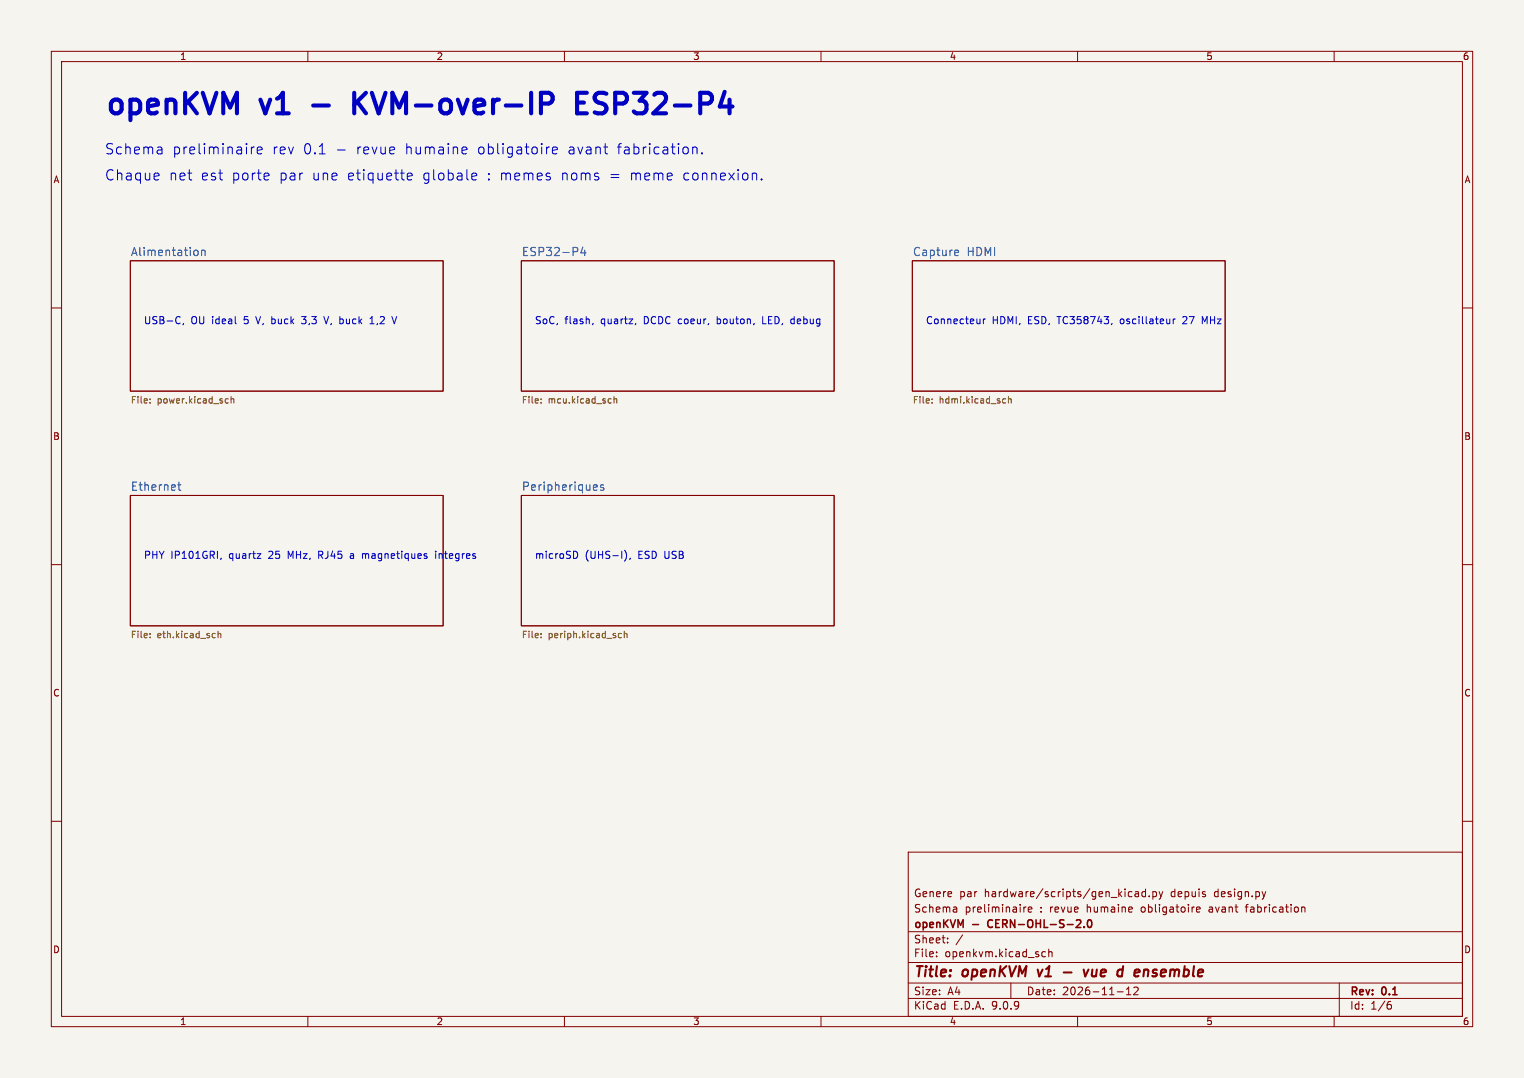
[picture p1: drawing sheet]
<svg xmlns="http://www.w3.org/2000/svg" width="297mm" height="210mm" viewBox="0 0 297 210" stroke-linecap="round" stroke-linejoin="round" font-family="sans-serif">
<path d="M0 0h297v210h-297z" fill="#f5f4ef" stroke="#f5f4ef" stroke-width=".19"/>
<g fill="none" stroke="#840000" stroke-width=".19">
<path d="M10 10h277v190h-277zM12 12h273v186h-273zM60 10v2M110 10v2M160 10v2M210 10v2M260 10v2M25.4 50.8h61v25.4h-61zM101.6 50.8h61v25.4h-61zM177.8 50.8h61v25.4h-61zM10 60h2M285 60h2"/>
<path d="M25.4 96.5h61v25.4h-61zM101.6 96.5h61v25.4h-61zM10 110h2M285 110h2M10 160h2M177 166h108v32h-108zM186.2 176.7l.3 .2v.8M186.5 177.6l-.2 .1M186.5 177.1h-.2M199.5 176.7v1M200 176.7l-.3 .1-.2 .2M200.4 177.2l.7-.1-.1-.3-.4-.1-.2 .2 .1 .7h.5"/>
<path d="M221.2 173.8h.6l.1 .9M221.9 174.1h-.5a.29 .29 0 0 0-.2 .3 .29 .29 0 0 0 .2 .3l.5-.1M223.2 173.8l-.4-.1-.3 .3 .2 .6h.5M223.2 173.2v1.5M224 174.6v.1M224.7 173.8l.4-.1 .3 .3-.2 .6h-.5M224.7 173.7v1.5M225.9 173.7l.3 1M226.2 174.7l-.3 .5M226.6 173.7l-.4 1M233.2 177.2l.7-.1-.1-.3-.4-.1-.2 .2v.7h.6M242.7 176.7h.5"/>
<path d="M246.7 173.7l-.4 1M253.7 176.8h.5l.1 .9M285 160h2M60 198v2M110 198v2M160 198v2M177 194.5h108M177 191.5h108M177 187.5h108M177 181.5h108M182.5 186.3v.1M182.5 185.5v.1"/>
<path d="M184.7 183.6v.1M184.7 182.8v.1M187.6 182.1l-1.3 2M197 191.5v3M203.7 185.5l-.4-.1-.3 .3 .2 .6h.5M204.4 185.5l.2-.1 .4 .1v.9M204.4 184.9v1.5M210 198v2M217.7 193.2h1.2M219.5 193.8h.9M219.5 192.7l.5-.4v1.5M221 192.4l.5-.1 .2 .1 .1 .3-.9 1.1h.9"/>
<path d="M260 198v2M261 191.5v6.5M270.6 195.7h.4l.2 .3-.1 .5-.5 .1M271 195.1l-.4 .1"/>
</g>
<path d="M202.2 188.9l.3 1.3M207.3 189.4h1.5M211.2 188.9l.3 1.3 .6-1.3M212.9 188.9l-.1 1v.2l.5 .1M218.9 188.2l-.3 2" fill="none" stroke="#840000" stroke-width=".4"/>
<path d="M192.6 179.4l-.1 .4 .1 .7M210.6 179.3v.5M212.1 179.3l.2-.1a.8 .8 0 0 1 .5 .7 .8 .8 0 0 1-.5 .8l-.2-.2-.2-.4zM209.7 180.7h.9M211.3 180.5v.2" fill="none" stroke="#840000" stroke-width=".3"/>
<path d="M38.1 48.7l.4 .1 .1 .2-.1 .6-.4 .2M39.3 48.9l.2-.2 .4 .1 .1 1M39.3 48.7v1.1M113.6 48.1l-.4 1.2h1M114 48.7v1.1M186.3 48.7l.4 .1 .1 .3-.7 .2M186.7 49.7l-.4 .1M34.6 94.4h.7M34.9 93.9v1.4l.4 .2M115.9 94.4l.4 .1 .1 .3-.8 .2M116.3 95.4l-.4 .1M117.6 94.5l-.4-.1-.2 .3 .1 .2 .5 .2v.3h-.6" fill="none" stroke="#006464" stroke-width=".19"/>
<g fill="none" stroke="#725600" stroke-width=".19">
<path d="M29.2 78.4v.1M29.2 77.7v.2M44.1 77.7h.4M44.5 78.5h-.4M45 77.8l.2-.1h.3l.1 .8M45 77.3v1.2M105.4 78.4v.1M105.4 77.7v.2M119 77.7h.1M119.1 78.5h-.1M119.7 77.3v1.2M119.7 77.8l.1-.1h.3l.1 .8"/>
<path d="M181.6 78.4v.1M181.6 77.7v.2M195.6 77.7h.4M196 78.5h-.4M196.5 77.8l.2-.1h.3l.1 .8M196.5 77.3v1.2M29.2 123.5v.1M29.2 124.1v.1M41.8 123.4l.1 .1M41.9 124.2h-.1M42.5 123.5l.2-.1 .3 .1v.7M42.5 123v1.2"/>
<path d="M105.4 123.5v.1M105.4 124.1v.1M120.6 124.1l.2 .1h.3M121.1 123.5l-.3-.1-.2 .1M121.7 123.5l.1-.1 .3 .1 .1 .7M121.7 123v1.2"/>
</g>
<g fill="none" stroke="#0000c2" stroke-width=".19">
<path d="M30.9 33.8l.1 .4-1 .2M31.3 28.6l.3 .3v1.1M31.6 29.9l-.2 .1M31.6 29.1l-.2 .1M49 28.6v1.4M49.6 28.6l-.4 .1-.2 .3M50.1 29.3l1-.2-.1-.4-.6-.1-.3 .3 .1 1h.8M52.3 33.8l.1 .4-.9 .2M62.2 30h1.2M65.8 29.2h1.5M79.4 34.4l.9-.2-.1-.4-.5-.1-.3 .3 .1 1h.7M90.3 28.6l.6 .1 .1 .4-1 .2"/>
<path d="M90.9 29.9l-.6 .1M92.2 33.7l.6 .1 .1 .4-1 .2M92.8 35l-.6 .1M106.9 28.6h.2M107.7 29.3l.9-.2-.1-.4-.6-.1-.2 .3 .1 1h.7M135 28.8a.5 .5 0 0 1 .8 .1v1.1M135 28.6v1.4M136.8 29.8v.2M148.4 34.9v.2M35 61.7l.1 .1M35.1 62.9l-.1 .1M35.8 63l-.2 .3"/>
<path d="M45.9 63l.1 .1M58.8 61.7h.8M58.8 62.9l.2 .2M63.1 61.7l.5 1.4M72.1 63.1h.8M72.1 62.1l.4-.4v1.4M76.4 61.7l.4 1.4 .5-1.4M115.6 63l-.2 .3M123.9 63l-.1 .3M148.6 61.7v1.4h.7M154.1 62.8l.3 .3M154.4 62.1l-.3 .3"/>
<path d="M191.6 62.1v1M192 62.1l-.4 .3M216.7 63l-.1 .3M228.6 62.1v1M229 62.1l-.4 .3M234.8 62.7l-.5-1v1.4M43.1 108.7l-.1 .3M50.1 107.9h.7l-.7 .9h.7M68.4 108.3l-.2 .2 .2 .3M68.4 107.9h-.1M71 107.9l-.4 .1M83.2 108.4v.3"/>
<path d="M84.9 107.4v.1M84.9 107.9v.9M112.1 107.4a.75 .75 0 0 1 .5 .7 .75 .75 0 0 1-.5 .7M121.7 107.2a1.61 1.61 0 0 1 0 2.1M122.8 108.7l-.1 .3"/>
</g>
<path d="M69 18.1v4M69.6 19.8l1.7 2.3M71.3 18.1l-2.3 2.3M106.9 18.1a1.09 1.09 0 0 1 .8 1 1.09 1.09 0 0 1-.8 1.1M112.5 20h1.3M114.4 18.1h-1.9v4h1.9" fill="none" stroke="#0000c2" stroke-width=".8"/>
<g font-size="5.6" fill="#0000c2">
<text x="20.3" y="22.6">openKVM</text>
<text x="51.3" y="22.6">v1</text>
<text x="62.8" y="22.6">-</text>
<text x="72.4" y="22.6">KVM-over-IP</text>
<text x="117.4" y="22.6">ESP32-P4</text>
</g>
<g font-size="2.8" fill="#0000c2">
<text x="20.3" y="35.3">Chaque</text>
<text x="20.3" y="30.2">Schema</text>
<text x="32.9" y="35.3">net</text>
<text x="33.5" y="30.2">preliminaire</text>
<text x="39.1" y="35.3">est</text>
<text x="45.2" y="35.3">porte</text>
<text x="53" y="30.2">rev</text>
<text x="54.5" y="35.3">par</text>
<text x="59.1" y="30.2">0.1</text>
<text x="60.9" y="35.3">une</text>
<text x="67.8" y="35.3">etiquette</text>
<text x="69.5" y="30.2">revue</text>
<text x="79" y="30.2">humaine</text>
<text x="82.5" y="35.3">globale</text>
<text x="93.2" y="30.2">obligatoire</text>
<text x="95.2" y="35.3">: memes</text>
<text x="109.7" y="35.3">noms</text>
<text x="110.9" y="30.2">avant</text>
<text x="119.1" y="35.3">=</text>
<text x="120.5" y="30.2">fabrication.</text>
<text x="123.2" y="35.3">meme</text>
<text x="133.5" y="35.3">connexion.</text>
</g>
<g font-size="2.8" fill="#840000">
<text x="178" y="190.9">Title:</text>
<text x="187.7" y="190.9">openKVM</text>
<text x="203.1" y="190.9">v1</text>
<text x="213.7" y="190.9">vue</text>
<text x="221" y="190.9">d</text>
<text x="225.2" y="190.9">ensemble</text>
</g>
<g font-size="2.2" fill="#006464">
<text x="25.4" y="50">Alimentation</text>
<text x="101.6" y="50">ESP32-P4</text>
<text x="177.8" y="50">Capture</text>
<text x="188.4" y="50">HDMI</text>
<text x="25.4" y="95.7">Ethernet</text>
<text x="101.6" y="95.7">Peripheriques</text>
</g>
<g font-size="2.1" fill="#840000">
<text x="178" y="178">Schema</text>
<text x="178" y="175">Genere</text>
<text x="186.9" y="175">par</text>
<text x="188" y="178">preliminaire</text>
<text x="191.9" y="175">hardware/scripts/gen_kicad.py</text>
<text x="202.7" y="178">: revue</text>
<text x="212.1" y="178">humaine</text>
<text x="222.8" y="178">obligatoire</text>
<text x="228.3" y="175">depuis</text>
<text x="236.2" y="178">avant</text>
<text x="236.9" y="175">design.py</text>
<text x="243.5" y="178">fabrication</text>
<text x="178" y="184">Sheet:</text>
<text x="178" y="181.2">openKVM</text>
<text x="189.6" y="181.2">-</text>
<text x="193.2" y="181.2">CERN-OHL-S-2.0</text>
<text x="178" y="186.7">File:</text>
<text x="184.1" y="186.7">openkvm.kicad_sch</text>
<text x="178" y="196.9">KiCad</text>
<text x="178" y="194.1">Size:</text>
<text x="184.7" y="194.1">A4</text>
<text x="185.7" y="196.9">E.D.A.</text>
<text x="193.3" y="196.9">9.0.9</text>
<text x="200" y="194.1">Date:</text>
<text x="207" y="194.1">2026-11-12</text>
<text x="263" y="194.3">Rev:</text>
<text x="263" y="196.9">Id:</text>
<text x="267.1" y="196.9">1/6</text>
<text x="269.4" y="194.3">0.1</text>
</g>
<g font-size="1.9" fill="#0000c2">
<text x="27.9" y="63.3">USB-C,</text>
<text x="37.2" y="63.3">OU ideal</text>
<text x="47.7" y="63.3">5</text>
<text x="50.3" y="63.3">V, buck</text>
<text x="59.5" y="63.3">3,3</text>
<text x="64.1" y="63.3">V, buck</text>
<text x="73.3" y="63.3">1,2</text>
<text x="104.1" y="63.3">SoC,</text>
<text x="110.1" y="63.3">flash,</text>
<text x="117.2" y="63.3">quartz,</text>
<text x="125.7" y="63.3">DCDC coeur,</text>
<text x="140.2" y="63.3">bouton,</text>
<text x="149.3" y="63.3">LED,</text>
<text x="155" y="63.3">debug</text>
<text x="180.3" y="63.3">Connecteur</text>
<text x="193.3" y="63.3">HDMI,</text>
<text x="200.4" y="63.3">ESD, TC358743,</text>
<text x="218.6" y="63.3">oscillateur</text>
<text x="231" y="63.3">27</text>
<text x="234.9" y="63.3">MHz</text>
<text x="27.9" y="109">PHY IP101GRI,</text>
<text x="44.7" y="109">quartz</text>
<text x="52.5" y="109">25</text>
<text x="56.4" y="109">MHz,</text>
<text x="62.6" y="109">RJ45</text>
<text x="68.9" y="109">a</text>
<text x="71.4" y="109">magnetiques</text>
<text x="85.9" y="109">integres</text>
<text x="104.1" y="109">microSD</text>
<text x="114" y="109">(UHS-I),</text>
<text x="124.4" y="109">ESD USB</text>
</g>
<g font-size="1.8" fill="#840000">
<text x="35" y="11.9">1</text>
<text x="85" y="11.9">2</text>
<text x="135" y="11.9">3</text>
<text x="185" y="11.9">4</text>
<text x="235" y="11.9">5</text>
<text x="285" y="11.9">6</text>
<text x="10.3" y="35.9">A</text>
<text x="285.3" y="35.9">A</text>
<text x="10.3" y="85.9">B</text>
<text x="285.3" y="85.9">B</text>
<text x="10.3" y="135.9">C</text>
<text x="285.3" y="135.9">C</text>
<text x="10.3" y="185.9">D</text>
<text x="285.3" y="185.9">D</text>
<text x="35" y="199.9">1</text>
<text x="85" y="199.9">2</text>
<text x="135" y="199.9">3</text>
<text x="185" y="199.9">4</text>
<text x="235" y="199.9">5</text>
<text x="285" y="199.9">6</text>
</g>
<g font-size="1.8" fill="#725600">
<text x="25.4" y="78.9">File:</text>
<text x="30.6" y="78.9">power.kicad_sch</text>
<text x="101.6" y="78.9">File:</text>
<text x="106.8" y="78.9">mcu.kicad_sch</text>
<text x="177.8" y="78.9">File:</text>
<text x="183" y="78.9">hdmi.kicad_sch</text>
<text x="25.4" y="124.6">File:</text>
<text x="30.6" y="124.6">eth.kicad_sch</text>
<text x="101.6" y="124.6">File:</text>
<text x="106.8" y="124.6">periph.kicad_sch</text>
</g>
</svg>
